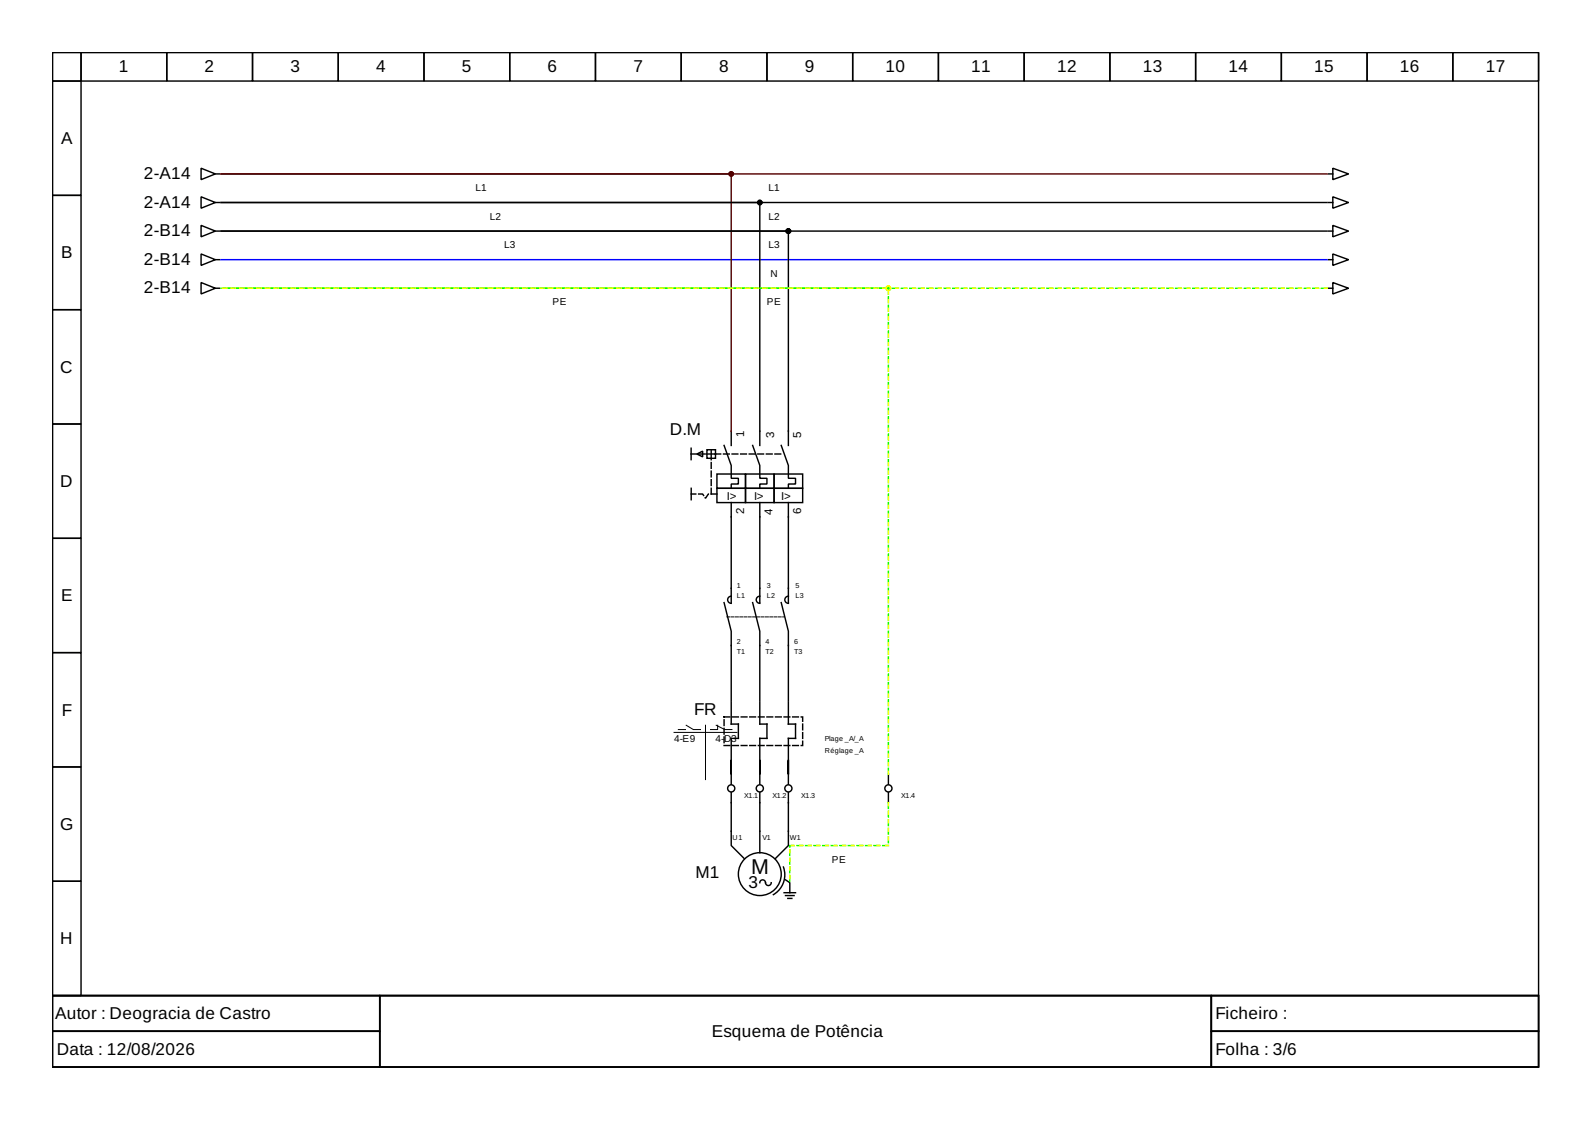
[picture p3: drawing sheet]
<svg xmlns="http://www.w3.org/2000/svg" width="297mm" height="210mm" viewBox="0 0 297 210" stroke-linecap="round" stroke-linejoin="round" font-family="sans-serif">
<g fill="none" stroke="#000" stroke-width=".27">
<path d="M9.8 9.8h277.3v176h-277.3zM9.8 9.8h5.3v5.3h-5.3zM9.8 15.1h5.3v21.4h-5.3zM15.1 9.8h16v5.3h-16zM31.1 9.8h16v5.3h-16zM47.1 9.8h16v5.3h-16zM63.1 9.8h16v5.3h-16zM79.1 9.8h16v5.3h-16zM95.1 9.8h16v5.3h-16zM111.1 9.8h16v5.3h-16zM127.1 9.8h16v5.3h-16zM143.1 9.8h16v5.3h-16z"/>
<path d="M159.1 9.8h16v5.3h-16zM175.1 9.8h16v5.3h-16zM191.1 9.8h16v5.3h-16zM207.1 9.8h16v5.3h-16zM223.1 9.8h16v5.3h-16zM239.1 9.8h16v5.3h-16zM255.1 9.8h16v5.3h-16zM271.1 9.8h16v5.3h-16zM9.8 36.5h5.3v21.3h-5.3zM37.5 36.7l2.7 1.1-2.7 1.1zM37.5 31.4l2.7 1.1-2.7 1zM40.2 37.8h.8"/>
<path d="M40.2 32.5h.8M247.6 37.8h-206.3h100.5v45.3M247.9 37.8h.8M247.9 32.5h.8M248.7 31.4l2.9 1.1-2.9 1zM248.7 36.7l2.9 1.1-2.9 1.1zM9.8 57.8h5.3v21.3h-5.3zM37.5 42.1l2.7 1-2.7 1.1zM37.5 47.4l2.7 1-2.7 1.1zM37.5 52.7l2.7 1.1-2.7 1zM40.2 43.1h.8M40.2 48.4h.8"/>
<path d="M40.2 53.8h.8M247.6 43.1h-206.3h105.8v40M247.9 43.1h.8M247.9 48.4h.8M247.9 53.8h.8M248.7 42.1l2.9 1-2.9 1.1zM248.7 47.4l2.9 1-2.9 1.1zM248.7 52.7l2.9 1.1-2.9 1zM9.8 79.1h5.3v21.3h-5.3zM129 83.6v2.2M129 91.1v2.1M130 84.7l1.1-.5v1z"/>
<path d="M131.9 84.7h1.6M131.9 83.9h1.6v1.6h-1.6zM132.7 83.9v1.6M133.8 88.4h5.3v2.7h-5.3zM133.8 91.1h5.3v2.7h-5.3zM135.1 83.1l1.3 3.7v2.4h1.4v1.1h-1.4v.8M136.4 93.8v18.6M136.4 80.4v2.7M139.1 88.4h5.3v2.7h-5.3zM139.1 91.1h5.3v2.7h-5.3zM140.4 83.1l1.4 3.7v2.4h1.3v1.1h-1.3v.8M141.8 93.8v18.6"/>
<path d="M144.4 88.4h5.4v2.7h-5.4zM144.4 91.1h5.4v2.7h-5.4zM145.8 83.1l1.3 3.7v2.4h1.3v1.1h-1.3v.8M147.1 93.8v18.6M9.8 100.4h5.3v21.4h-5.3zM135.1 112.4l1.3 5.4v13M136.4 111.2a.67 .67 0 0 0-.6 .7 .67 .67 0 0 0 .6 .7M140.4 112.4l1.4 5.4v13M141.8 111.2a.67 .67 0 0 0-.7 .7 .67 .67 0 0 0 .7 .7M145.8 112.4l1.3 5.4v13M147.1 111.2a.67 .67 0 0 0-.7 .7 .67 .67 0 0 0 .7 .7M9.8 121.8h5.3v21.3h-5.3z"/>
<path d="M136.4 131.1v4h1.4v2.7h-1.4v4M141.8 131.1v4h1.3v2.7h-1.3v4M147.1 131.1v4h1.3v2.7h-1.3v4M9.8 143.1h5.3v21.3h-5.3zM136.4 147.9v9.9l2.4 2.4M136.4 142v2.4v-2.6v4.5M141.8 147.9v11.2M141.8 142v2.4v-2.6v4.5M147.1 147.9v9.9l-2.4 2.4M147.1 142v2.4v-2.6v4.5M165.8 144.4v1.9M165.8 147.9v1.9"/>
<path d="M9.8 164.4h5.3v21.4h-5.3zM141.8 164.7a.53 .53 0 0 1 .5-.5 .53 .53 0 0 1 .5 .5 .53 .53 0 0 0 .6 .5 .53 .53 0 0 0 .5-.5M146.2 161.8a4.3 4.3 0 0 1-1.9 5.1M146.3 166.6h2.1M146.6 164.2l.8 .5v1.9M146.6 167.1h1.6M147 167.6h.7M9.8 185.8h277.3v13.3h-277.3zM9.8 185.8h61v6.6h-61zM9.8 192.4h61v6.7h-61zM70.8 185.8h155.2v13.3h-155.2zM226 185.8h61.1v6.6h-61.1z"/>
<path d="M226 192.4h61.1v6.7h-61.1z"/>
<circle cx="136.4" cy="147.1" r=".67"/>
<circle cx="141.8" cy="147.1" r=".67"/>
<circle cx="147.1" cy="147.1" r=".67"/>
<circle cx="165.8" cy="147.1" r=".67"/>
<circle cx="141.8" cy="163.1" r="4"/>
</g>
<path d="M128.9 84.7h3.1M132.7 92.2v-6.7M133.4 84.7h12.7M133.8 92.2h-1.6l-.6 .8-.5-.8h-2.1M135.1 133.8h14.7v5.3h-14.7z" fill="none" stroke="#000" stroke-width=".27" stroke-dasharray="1.1 .5"/>
<path d="M135.6 115.1h10.7" fill="none" stroke="#000" stroke-width=".19" stroke-dasharray=".5 .3"/>
<path d="M125.8 136.7h11.7M126.6 136.1h1.3M128 135.3l1.4 .8h1.3M131.6 135.3v10.2M133.6 135.3l1.6 .8h1.4M133.9 135.3v.8h-1.3" fill="none" stroke="#000" stroke-width=".19"/>
<path d="M247.6 32.5h-206.3h95.1v47.9" fill="none" stroke="#500" stroke-width=".27"/>
<path d="M41.3 48.4h206.3" fill="none" stroke="#00f" stroke-width=".27"/>
<path d="M247.6 53.8h-206.3M165.8 144.4v-90.6h-124.5" fill="none" stroke="#0f0" stroke-width=".27" stroke-dasharray="1.1 .5"/>
<path d="M247.6 53.8h-206.3M165.8 144.4v-90.6h-124.5" fill="none" stroke="#ff0" stroke-width=".27" stroke-dasharray=".5 1.1"/>
<circle cx="136.4" cy="32.5" r=".4" fill="#500" stroke="#500" stroke-width=".27"/>
<g fill="#000" stroke="#000" stroke-width=".27">
<circle cx="141.8" cy="37.8" r=".4"/>
<circle cx="147.1" cy="43.1" r=".4"/>
</g>
<circle cx="165.8" cy="53.8" r=".4" fill="#0f0" stroke="#ff0" stroke-width=".27"/>
<path d="M165.8 149.8v8h-18.4v6.9" fill="none" stroke="#0f0" stroke-width=".27" stroke-dasharray="1.1 .5"/>
<path d="M165.8 149.8v8h-18.4v6.9" fill="none" stroke="#ff0" stroke-width=".27" stroke-dasharray=".5 1.1"/>
<text font-size="4" x="140.2" y="163.1">M</text>
<g font-size="3.2">
<text x="22.2" y="13.5">1</text>
<text x="38.2" y="13.5">2</text>
<text x="54.2" y="13.5">3</text>
<text x="70.2" y="13.5">4</text>
<text x="86.2" y="13.5">5</text>
<text x="102.2" y="13.5">6</text>
<text x="118.2" y="13.5">7</text>
<text x="134.2" y="13.5">8</text>
<text x="150.2" y="13.5">9</text>
<text x="165.2" y="13.5">10</text>
<text x="181.2" y="13.5">11</text>
<text x="197.2" y="13.5">12</text>
<text x="213.2" y="13.5">13</text>
<text x="229.2" y="13.5">14</text>
<text x="245.2" y="13.5">15</text>
<text x="261.2" y="13.5">16</text>
<text x="277.2" y="13.5">17</text>
<text x="11.4" y="26.9">A</text>
<text x="26.9" y="33.4">2-A14</text>
<text x="26.9" y="38.7">2-A14</text>
<text x="26.9" y="44">2-B14</text>
<text x="11.4" y="48.2">B</text>
<text x="26.9" y="49.4">2-B14</text>
<text x="26.9" y="54.7">2-B14</text>
<text x="11.3" y="69.5">C</text>
<text x="125" y="81.2">D.M</text>
<text x="11.3" y="90.8">D</text>
<text x="11.4" y="112.2">E</text>
<text x="11.5" y="133.5">F</text>
<text x="129.5" y="133.5">FR</text>
<text x="11.3" y="154.8">G</text>
<text x="129.8" y="163.9">M1</text>
<text x="139.6" y="165.8">3</text>
<text x="11.3" y="176.2">H</text>
<text x="10.3" y="190.2">Autor : Deogracia de Castro</text>
<text x="226.8" y="190.2">Ficheiro :</text>
<text x="10.6" y="196.8">Data : 12/08/2026</text>
<text x="132.8" y="193.5">Esquema de Potência</text>
<text x="226.8" y="196.8">Folha : 3/6</text>
</g>
<g font-size="2.1">
<text x="138.8" y="81.5" transform="rotate(-90 138.8 81.5)">1</text>
<text x="144.4" y="81.8" transform="rotate(-90 144.4 81.8)">3</text>
<text x="149.5" y="81.8" transform="rotate(-90 149.5 81.8)">5</text>
<text x="135.6" y="93.2">I&gt;</text>
<text x="138.8" y="95.9" transform="rotate(-90 138.8 95.9)">2</text>
<text x="140.7" y="93.2">I&gt;</text>
<text x="145.8" y="93.2">I&gt;</text>
<text x="149.5" y="95.9" transform="rotate(-90 149.5 95.9)">6</text>
<text x="144.2" y="96.2" transform="rotate(-90 144.2 96.2)">4</text>
</g>
<g font-size="1.9">
<text x="88.7" y="35.7">L1</text>
<text x="143.4" y="35.7">L1</text>
<text x="91.4" y="41">L2</text>
<text x="143.4" y="41">L2</text>
<text x="94" y="46.3">L3</text>
<text x="143.4" y="46.3">L3</text>
<text x="143.8" y="51.6">N</text>
<text x="103.1" y="57">PE</text>
<text x="143.1" y="57">PE</text>
<text x="125.8" y="138.5">4-E9</text>
<text x="133.5" y="138.5">4-</text>
<text x="135.1" y="138.5">D</text>
<text x="136.4" y="138.5">3</text>
<text x="155.2" y="161">PE</text>
</g>
<g font-size="1.3">
<text x="137.5" y="109.8">1</text>
<text x="137.5" y="111.6">L1</text>
<text x="143.1" y="109.8">3</text>
<text x="143.1" y="111.6">L2</text>
<text x="148.4" y="109.8">5</text>
<text x="148.4" y="111.6">L3</text>
<text x="137.5" y="120.2">2</text>
<text x="137.5" y="122">T1</text>
<text x="142.8" y="120.2">4</text>
<text x="142.8" y="122">T2</text>
<text x="148.2" y="120.2">6</text>
<text x="148.2" y="122">T3</text>
<text x="153.9" y="138.3">Plage _A/_A</text>
<text x="153.9" y="140.4">Réglage _A</text>
<text x="138.8" y="148.8">X1.1</text>
<text x="144.2" y="148.8">X1.2</text>
<text x="149.5" y="148.8">X1.3</text>
<text x="168.2" y="148.8">X1.4</text>
<text x="136.7" y="156.7">U1</text>
<text x="142.3" y="156.7">V1</text>
<text x="147.4" y="156.7">W1</text>
</g>
</svg>
